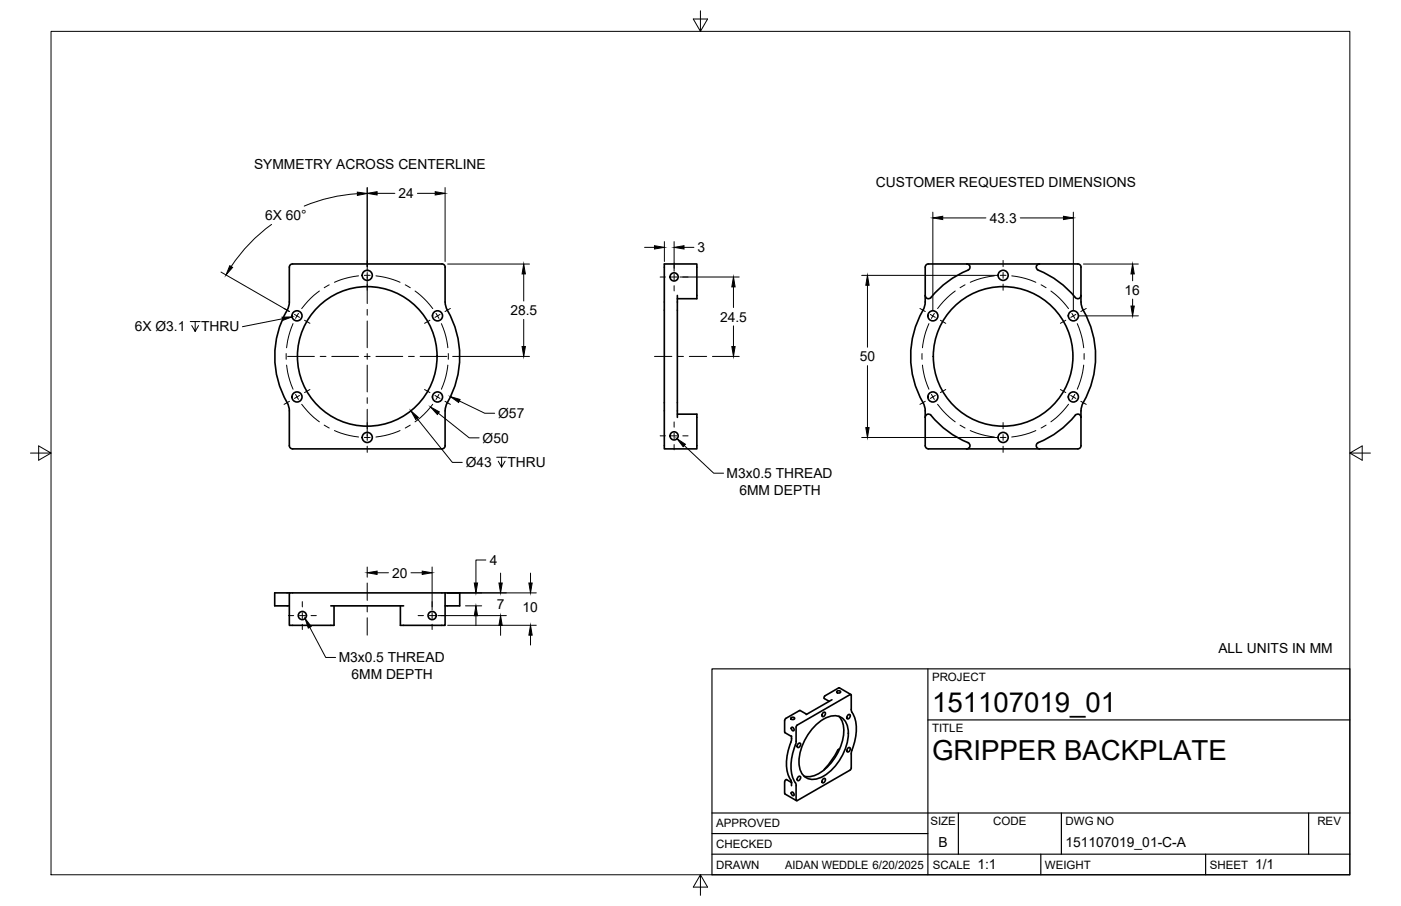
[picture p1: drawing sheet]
<svg xmlns="http://www.w3.org/2000/svg" width="432mm" height="279mm" viewBox="0 0 432 279" stroke-linecap="round" stroke-linejoin="round" font-family="sans-serif">
<!-- layer: Visible -->
<g fill="none" stroke="#000" stroke-width=".51">
<path d="M90.2 81.4h46M90.2 81.4a1.01 1.01 0 0 0-1 1l-.1 11.8a49.7 49.7 0 0 0-4.1 11.4 29.7 29.7 0 0 0 3.9 19.5l.3 1.6v10.7a1.01 1.01 0 0 0 1 1h46M136.2 81.4a1.01 1.01 0 0 1 1 1M137.2 82.4v10.7M137.2 93.1l.1 1.1a49.7 49.7 0 0 1 4.1 11.4 29.7 29.7 0 0 1-4 19.5l-.2 1.6M208.8 92.1h6v-10.7h-10.1v57h10.1v-10.7h-6M208.8 91.1v37.6M286.2 81.4h46M286.2 81.4a1.01 1.01 0 0 0-1 1l-.2 11.8a49.7 49.7 0 0 0-4 11.4 29.7 29.7 0 0 0 3.9 19.5l.3 1.6v10.7a1.01 1.01 0 0 0 1 1h46a.97 .97 0 0 0 1-1l.1-11.7a49.7 49.7 0 0 0 4-11.5 29.7 29.7 0 0 0-3.9-19.5l-.2-1.6v-10.7a.97 .97 0 0 0-1-1M298 81.4a1.01 1.01 0 0 1 .9 .8 1.01 1.01 0 0 1-.6 1.1 29.3 29.3 0 0 0-11.6 8.7l-.6 .1-.5-.2-.4-.8M320.4 81.4a1 1 0 0 0-1 .8 1 1 0 0 0 .6 1.1 29.4 29.4 0 0 1 11.6 8.7l.6 .1 .6-.2 .4-.8M137.2 126.7v10.7"/>
<path d="M137.2 137.4a1.01 1.01 0 0 1-1 1M285.2 128.7a1 1 0 0 1 .6-.9 1 1 0 0 1 1.1 .3 29.7 29.7 0 0 0 11.7 8.6l.3 .6-.1 .6-.8 .5M333.2 128.7a1.01 1.01 0 0 0-.7-.9 1.01 1.01 0 0 0-1.1 .3 29.5 29.5 0 0 1-11.7 8.6l-.3 .6 .1 .6 .9 .5M89.2 182.8h-4.5v4h4.5M102 186.8h22.4M137.2 182.8h4.5v4h-4.5M137.2 182.8h-48v10h13.8v-6M137.2 182.8v10h-13.8v-6M253.6 219.9l.5-.3a.77 .77 0 0 1 .2 .9 .77 .77 0 0 1-.9 .4v-.5zM254 215.4l1.6 .9M256.4 215.8l-7.9 4.6M258 213.1l.6-.1 .5 .5-.8 .2-.4-.2z"/>
<path d="M258.5 212.2l-4.2 2.4-.3 .4 .1 .4M258.5 212.2l3.8 2M262.4 218.8v.3a12.2 12.2 0 0 1 .6 11l-.6 2.1v4.7l-.2 .4-16.5 9.6-.3-.2M262.4 214.4v4.4M262.4 214.4l-.4-.2-16.3 9.4-.3 .6M243.9 221.3l.6-.1 .4 .4-.7 .3-.5-.3zM243.9 224.3l.6 .2 .2 .8-.6-.2zM243.9 226.9v1.4a15.3 15.3 0 0 0-.6 11.5l.6 1.3v1.2M245.4 224.2v4.4M245.4 228.6l-.1 .5a15.2 15.2 0 0 0-.6 11.6l.4 .7M246 239.6l.5-.2a.77 .77 0 0 1 .1 .9 .77 .77 0 0 1-.9 .4v-.6zM246 229.4l.5-.3a.77 .77 0 0 1 .1 1 .77 .77 0 0 1-.9 .3v-.5z"/>
<path d="M248.6 220.3l-2.1-1.2-4.5 2.6-.2 .5 .1 3.7 2 1.2M251.1 223.9a8 8 0 0 1 7.4-3 5.4 5.4 0 0 1 2.9 6.4 16.6 16.6 0 0 1-8.6 12.5 4.3 4.3 0 0 1-6.5-3.7 16.1 16.1 0 0 1 4.8-12.2zM254.2 237.1l-.2 .3M258.5 220.9a7.6 7.6 0 0 1 1.2 7.2 16.2 16.2 0 0 1-8.5 11 5.1 5.1 0 0 1-3.4 .3M258.7 231.1l-.5 .3a25.1 25.1 0 0 1-4 5.7M261.3 230.8l.5-.3a.77 .77 0 0 1 .1 .9 .77 .77 0 0 1-.8 .4l-.1-.5zM261.3 220.5l.5-.2a.77 .77 0 0 1 .1 .9 .77 .77 0 0 1-.8 .4l-.1-.5zM242.4 240.4l1.5 .9M242.4 240.4l-.3 .2-.3 .5 .1 3.7 3.6 2.1M243.9 244.3l.6 .2 .2 .8-.6-.2zM245.2 241.4l.2 .9M245.4 242.3v4.4"/>
<path d="M253.6 240.3l.5-.3a.77 .77 0 0 1 .2 1 .77 .77 0 0 1-.9 .3v-.5z"/>
<circle cx="91.5" cy="97.4" r="1.56"/>
<circle cx="113.2" cy="84.9" r="1.56"/>
<circle cx="134.8" cy="97.4" r="1.56"/>
<circle cx="207.8" cy="85.4" r="1.26"/>
<circle cx="287.5" cy="97.4" r="1.56"/>
<circle cx="309.2" cy="84.9" r="1.56"/>
<circle cx="330.8" cy="97.4" r="1.56"/>
<circle cx="113.2" cy="109.9" r="21.5"/>
<circle cx="309.2" cy="109.9" r="21.5"/>
<circle cx="91.5" cy="122.4" r="1.56"/>
<circle cx="113.2" cy="134.9" r="1.56"/>
<circle cx="134.8" cy="122.4" r="1.56"/>
<circle cx="207.8" cy="134.4" r="1.26"/>
<circle cx="287.5" cy="122.4" r="1.56"/>
<circle cx="309.2" cy="134.9" r="1.56"/>
<circle cx="330.8" cy="122.4" r="1.56"/>
<circle cx="93.2" cy="189.8" r="1.26"/>
<circle cx="133.2" cy="189.8" r="1.26"/>
</g>
<!-- layer: Border -->
<path d="M15.7 9.7h400.3v260.1h-400.3zM215.9 3.3v6.4l-2.2-3.8h4.4l-2.2 3.8M9.4 139.7h6.3l-3.8-2.2v4.4l3.8-2.2M416 139.7l3.8 2.2v-4.4l-3.8 2.2h6.4M215.9 269.8l2.2 3.8h-4.4l2.2-3.8v6.3" fill="none" stroke="#000" stroke-width=".31"/>
<!-- layer: Titleblock -->
<path d="M219.4 206.3h196.6v63.5h-196.6zM286 206.3v63.5M286 222h130M219.4 257.1h66.6M219.4 250.7h196.6M295.4 250.7v12.7M327.1 250.7v12.7M403.3 250.7v12.7M219.4 263.4h196.6M320.8 263.4v6.4M371.6 263.4v6.4" fill="none" stroke="#000" stroke-width=".36"/>
<!-- layer: Smart Centers -->
<g fill="none" stroke="#000" stroke-width=".31">
<path d="M87.5 95.1l1.7 1M90.3 99.8l-1.3 3.9-.7 3.6M90.8 97l1.5 .9M92 96.6l-.9 1.6M93.9 98.8l1.6 .9M98.4 89.7l-2.7 2.3-2.7 3.2M101.5 87.8l-1.6 .9M110.5 85.1l-4.1 .8-3.3 1.2M113.2 80.3v1.9M113.2 84v9.6M113.2 95.4v1.8M113.2 99v8.2"/>
<path d="M114.1 84.9h-1.8M115.9 85.1l4.1 .8 3.3 1.2M124.9 87.8l1.5 .9M127.9 89.7l2.7 2.3 2.8 3.2M132.5 98.8l-1.6 .9M134.4 96.6l.9 1.6M135.6 97l-1.5 .9M136 99.8l1.4 3.9 .6 3.6M138.8 95.1l-1.6 1M203.5 85.4h1.6M206.9 85.4h1.8M207.8 81.1v1.6"/>
<path d="M207.8 84.5v1.8M207.8 88.1v1.6M210.4 85.4h1.7M283.5 95.1l1.7 1M286.3 99.8l-1.4 3.9-.6 3.6M286.7 97l1.6 .9M288 96.6l-.9 1.6M289.8 98.8l1.7 .9M294.4 89.7l-2.7 2.3-2.7 3.2M297.4 87.8l-1.5 .9M306.5 85.1l-4.1 .8-3.4 1.2M309.2 80.3v1.9"/>
<path d="M309.2 84v1.8M309.2 87.6v1.9M310.1 84.9h-1.8M311.8 85.1l4.1 .8 3.4 1.2M320.9 87.8l1.5 .9M323.9 89.7l2.7 2.3 2.7 3.2M328.5 98.8l-1.7 .9M330.4 96.6l.9 1.6M331.6 97l-1.6 .9M332 99.8l1.4 3.9 .6 3.6M334.8 95.1l-1.7 1M88.2 109v1.8"/>
<path d="M88.3 112.6l.7 3.5 1.3 3.9M88.6 109.9h8.3M98.7 109.9h1.8M102.3 109.9h8.2M112.3 109.9h1.8M113.2 109v1.8M113.2 112.6v8.3M115.9 109.9h8.2M125.9 109.9h1.8M129.5 109.9h8.2M138 112.6l-.6 3.5-1.4 3.9M138.2 109v1.8"/>
<path d="M201.7 109.9h5.4M208.9 109.9h1.8M212.4 109.9h5.4M284.2 109v1.8M284.3 112.6l.6 3.5 1.4 3.9M334 112.6l-.6 3.5-1.4 3.9M334.1 109v1.8M89.2 123.8l-1.7 .9M91.1 121.6l.9 1.6M92.3 122l-1.5 .9M93 124.7l2.7 3.1 2.7 2.3M95.5 120.1l-1.6 1"/>
<path d="M99.9 131.1l1.6 .9M103.1 132.8l3.3 1.2 4.1 .8M113.2 122.6v1.8M113.2 126.2v9.6M113.2 137.6v1.9M114.1 134.9h-1.8M123.3 132.8l-3.3 1.2-4.1 .8M126.4 131.1l-1.5 .9M130.9 120.1l1.6 1M133.4 124.7l-2.8 3.1-2.7 2.3M134.1 122l1.5 .9M135.3 121.6l-.9 1.6"/>
<path d="M137.2 123.8l1.6 .9M203.5 134.4h1.6M206.9 134.4h1.8M207.8 130.1v1.6M207.8 133.5v1.8M207.8 137.1v1.6M210.4 134.4h1.7M285.2 123.8l-1.7 .9M287.1 121.6l.9 1.6M288.3 122l-1.6 .9M289 124.7l2.7 3.1 2.7 2.3M291.5 120.1l-1.7 1"/>
<path d="M295.9 131.1l1.5 .9M299 132.8l3.4 1.2 4.1 .8M309.2 130.3v1.9M309.2 134v1.8M309.2 137.6v1.9M310.1 134.9h-1.8M319.3 132.8l-3.4 1.2-4.1 .8M322.4 131.1l-1.5 .9M326.8 120.1l1.7 1M329.3 124.7l-2.7 3.1-2.7 2.3M330 122l1.6 .9M331.3 121.6l-.9 1.6"/>
<path d="M333.1 123.8l1.7 .9M113.2 179.8v5.4M88.9 189.8h1.6M92.3 189.8h1.8M93.2 185.5v1.7M93.2 189v1.7M93.2 192.5v1.6M95.9 189.8h1.6M113.2 186.9v1.8M113.2 190.5v5.4M128.9 189.8h1.6M132.3 189.8h1.8"/>
<path d="M133.2 185.5v1.7M133.2 189v1.7M133.2 192.5v1.6M135.9 189.8h1.6"/>
</g>
<!-- layer: FD_Dimensions -->
<g fill="none" stroke="#000" stroke-width=".31">
<path d="M110.1 59.7a50.3 50.3 0 0 0-16.3 3.9M113.2 57.8v25.8M116.2 59.6h5.5M128.7 59.6h5.4M137.2 57.8v22.8M83.7 69.2a50.3 50.3 0 0 0-12.4 13M198.7 76.3h3M204.8 74.5v6.1M207.8 74.5v9.2M210.8 76.3h3.1M287.5 65.4v30.3M290.6 67.2h13.3"/>
<path d="M314.5 67.2h13.3M330.8 65.4v30.3M58.6 99.2h3.1M60.2 99.2v3l-1.1-1.8M68.1 83.9l21.1 12.2M87 98.3l-12.3 2.5M138 81.4h25.2M161.4 84.5v8.3M161.4 98.5v8.4M209.5 85.4h18.3M226.1 88.5v6.3M265.6 84.9h41.8"/>
<path d="M267.4 88v19.1M332.6 97.4h18.3M333.9 81.4h17M349.1 84.5v2.1M349.1 92.2v2.2M61.2 100.4l-1 1.8M139.5 109.9h23.7M219.6 109.9h8.2M226.1 100.5v6.4M267.4 112.8v19.1M128.5 129.1l10.9 13.5h3.1M135.1 127.4l9.5 7.6h3.1"/>
<path d="M141.6 123.7l7.8 3.7h3.1M265.6 134.9h41.8M153.1 141h3M154.6 141v3.1l-1-1.9M155.7 142.2l-1.1 1.9M113.2 174.9v3.1M116.2 176.6h3.5M126.7 176.6h3.4M133.2 174.9v13.2M149.7 172.7h-3v7.1M154.3 176.7v3.1M163.5 176.7v3.1"/>
<path d="M135 189.8h21.1M138 182.8h27.3M138 192.8h27.3M143.5 186.8h5M146.7 189.9v3M154.3 192.9v3M163.5 195.9v3"/>
</g>
<g fill="#000" stroke="#000" stroke-width=".31">
<path d="M110.1 59.2l3.1 .5-3 .6zM113.2 59.6l3-.5v1zM134.1 59.1l3.1 .5-3.1 .5zM201.7 75.8l3.1 .5-3.1 .5zM207.8 76.3l3-.5v1zM287.5 67.2l3.1-.5v1zM327.8 66.7l3 .5-3 .5zM70.8 81.9l.9 .6-2 2.3zM86.9 97.8l3.1-.1-2.9 1.1zM161.4 81.4l.5 3.1h-1zM226.1 85.4l.5 3.1h-1zM267.4 84.9l.5 3.1h-1.1z"/>
<path d="M348.6 94.4h1l-.5 3zM349.1 81.4l.5 3.1h-1zM160.9 106.9h1l-.5 3zM225.6 106.9h1l-.5 3zM126.6 126.7l2.3 2-.8 .7zM132.7 125.5l2.7 1.5-.6 .8zM138.8 122.3l3 .9-.4 .9zM266.8 131.9h1.1l-.5 3zM113.2 176.6l3-.5v1zM130.1 176.1l3.1 .5-3.1 .5zM146.2 179.8h1l-.5 3zM153.8 179.8h1l-.5 3z"/>
<path d="M163 179.8h1l-.5 3zM146.7 186.8l.5 3.1h-1zM154.3 189.8l.5 3.1h-1zM163.5 192.8l.5 3.1h-1z"/>
</g>
<!-- layer: Leaders -->
<path d="M208.7 135.3l2.5 1.7-.7 .8zM94 190.8l1.9 2.4-.9 .5z" fill="#000" stroke="#000" stroke-width=".31"/>
<path d="M210.9 137.4l9.1 8.5h3M95.5 193.5l4.9 9.3h3" fill="none" stroke="#000" stroke-width=".31"/>
<g font-size="8.5">
<text x="287.3" y="219.5">151107019_01</text>
<text x="287.3" y="234.5">GRIPPER BACKPLATE</text>
</g>
<g font-size="4.3">
<text x="78.3" y="52.2">SYMMETRY ACROSS CENTERLINE</text>
<text x="270" y="57.8">CUSTOMER REQUESTED DIMENSIONS</text>
<text x="122.9" y="61.2">24</text>
<text x="81.7" y="67.9">6X 60°</text>
<text x="305.1" y="68.7">43.3</text>
<text x="214.9" y="77.8">3</text>
<text x="346.6" y="90.9">16</text>
<text x="157.3" y="97.2">28.5</text>
<text x="221.9" y="99.2">24.5</text>
<text x="41.5" y="102.2">6X Ø3.1</text>
<text x="62" y="102.2">THRU</text>
<text x="265" y="111.4">50</text>
<text x="153.6" y="128.9">Ø57</text>
<text x="148.7" y="136.5">Ø50</text>
<text x="143.6" y="144.1">Ø43</text>
<text x="156.4" y="144.1">THRU</text>
<text x="224" y="147.4">M3x0.5 THREAD</text>
<text x="227.9" y="152.5">6MM DEPTH</text>
<text x="120.9" y="178.1">20</text>
<text x="150.9" y="174.2">4</text>
<text x="153.1" y="187.9">7</text>
<text x="161" y="188.6">10</text>
<text x="375.5" y="201.4">ALL UNITS IN MM</text>
<text x="104.4" y="204.3">M3x0.5 THREAD</text>
<text x="108.3" y="209.4">6MM DEPTH</text>
<text x="289.3" y="261.2">B</text>
<text x="328.4" y="261.2">151107019_01-C-A</text>
<text x="301.2" y="268.1">1:1</text>
<text x="386.8" y="268.1">1/1</text>
</g>
<g font-size="3.5">
<text x="287.3" y="210.1">PROJECT</text>
<text x="287.3" y="225.8">TITLE</text>
<text x="220.7" y="255.2">APPROVED</text>
<text x="286.7" y="254.5">SIZE</text>
<text x="306.1" y="254.5">CODE</text>
<text x="328.4" y="254.5">DWG NO</text>
<text x="406" y="254.5">REV</text>
<text x="220.7" y="261.5">CHECKED</text>
<text x="220.7" y="267.9">DRAWN</text>
<text x="242" y="267.9">AIDAN WEDDLE 6/20/2025</text>
<text x="287.5" y="267.9">SCALE</text>
<text x="322.1" y="267.9">WEIGHT</text>
<text x="372.9" y="267.9">SHEET</text>
</g>
</svg>
